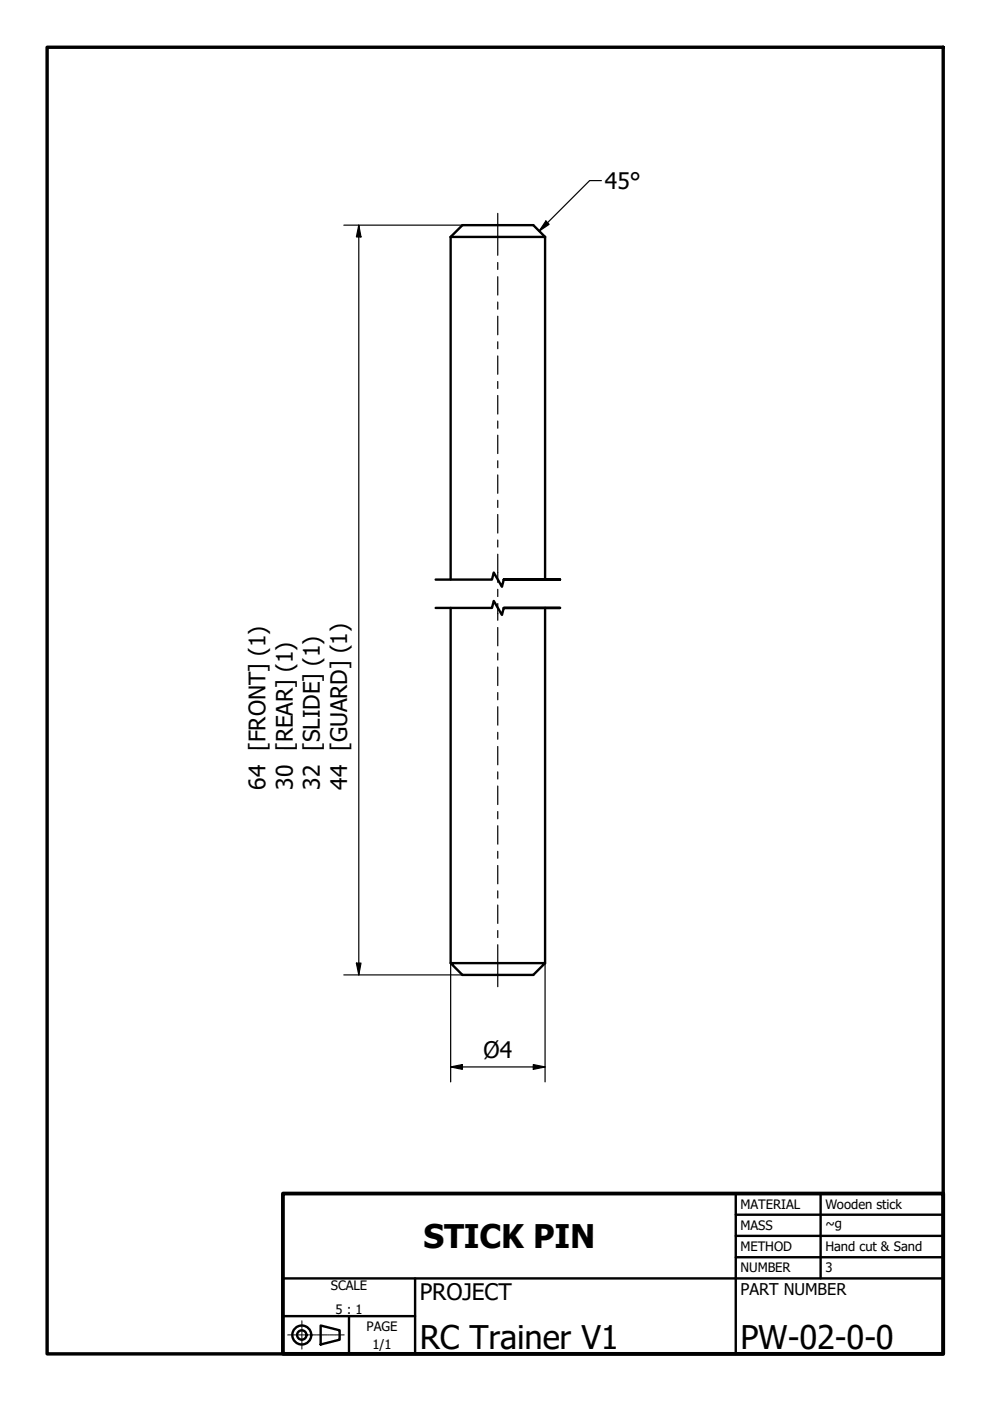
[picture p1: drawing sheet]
<svg xmlns="http://www.w3.org/2000/svg" width="210mm" height="297mm" viewBox="0 0 210 297" stroke-linecap="round" stroke-linejoin="round" font-family="sans-serif">
<!-- layer: Break Line (ISO) -->
<path d="M92.4 128.9h11.9l.4-1.5 1.7 3 .4-1.5h11.9h-11.9M92.4 122.9h11.9l.4-1.5 1.7 3 .4-1.5h11.9h-11.9" fill="none" stroke="#000" stroke-width=".51"/>
<!-- layer: Visible (ISO) -->
<path d="M95.5 50.2l2.5-2.5h15.1l2.5 2.5M95.5 50.2h20.1M95.5 50.2v72.7M115.6 50.2v72.7M95.5 128.9v75.3M115.6 128.9v75.3M95.5 204.2h20.1l-2.5 2.5h-15.1z" fill="none" stroke="#000" stroke-width=".51"/>
<!-- layer: Title (ISO) -->
<g fill="none" stroke="#000" stroke-width=".51">
<path d="M156 257.5h44M156 253.1v33.9M174 253.1v17.9M60 279h28M60 271h140M74 279v8M88 271v16M156 266.6h44M156 262h44M68 281l4 1.1v1.9l-4 1.1z"/>
<circle cx="64" cy="283" r="2.01"/>
<circle cx="64" cy="283" r=".99"/>
</g>
<g fill="none" stroke="#000" stroke-width=".21">
<path d="M61 283h.4M61.6 283h.2M61.9 283h.9M62.9 283h.2M63.2 283h.9M64 280v.4M64 280.5v.2M64 280.8v.8M64 281.8v.1M64 282.1v.8M64 282.9v.3M64 283.2v.8"/>
<path d="M64 284.1v.2M64 284.4v.8M64 285.4v.1M64 285.7v.3M64.2 283h.2M64.6 283h.8M65.6 283h.2M65.9 283h.9M66.9 283h.2M67.2 283h.9M68.2 283h.3M68.5 283h.9"/>
<path d="M69.6 283h.2M69.9 283h.9M70.9 283h.2M71.2 283h.9M72.2 283h.2M72.6 283h.4"/>
</g>
<path d="M60 253.1h140v33.9h-140z" fill="none" stroke="#000" stroke-width=".8"/>
<!-- layer: Border (ISO) -->
<path d="M10 10h190v277h-190z" fill="none" stroke="#000" stroke-width=".72"/>
<!-- layer: Centerline (ISO) -->
<g fill="none" stroke="#000" stroke-width=".25">
<path d="M105.5 45.2v8.9M105.5 55.7v1.4M105.5 58.7v3.9M105.5 64v1.6M105.5 67v4M105.5 72.5v1.4M105.5 75.5v3.9M105.5 80.9v1.5M105.5 83.8v4M105.5 89.3v1.5M105.5 92.3v3.9M105.5 97.7v1.5"/>
<path d="M105.5 100.7v3.9M105.5 106.1v1.5M105.5 109.1v3.9M105.5 114.5v1.5M105.5 117.5v6M105.5 125v1.5M105.5 128v3.5M105.5 133v3.9M105.5 138.5v1.4M105.5 141.4v4M105.5 146.8v1.6M105.5 149.8v3.9"/>
<path d="M105.5 155.3v1.4M105.5 158.3v3.9M105.5 163.6v1.6M105.5 166.7v3.9M105.5 172.1v1.5M105.5 175.1v3.9M105.5 180.5v1.5M105.5 183.5v3.9M105.5 188.9v1.5M105.5 191.9v3.9M105.5 197.3v1.5M105.5 200.3v8.9"/>
</g>
<!-- layer: Dimension (ISO) -->
<path d="M72.9 47.7h25.1M76.1 47.7l.4 2.5h-.9zM76.1 47.7v159M72.9 206.7h25.1M75.6 204.2h.9l-.4 2.5zM95.5 204.2v25.2M115.6 204.2v25.2M95.5 226.2l2.5-.5v1zM95.5 226.2h20.1M113.1 225.7l2.5 .5-2.5 .5z" fill="none" stroke="#000" stroke-width=".25"/>
<g fill="#000">
<path d="M76.1 47.7l.4 2.5h-.9z" fill-rule="evenodd"/>
<path d="M75.6 204.2h.9l-.4 2.5z" fill-rule="evenodd"/>
<path d="M95.5 226.2l2.5-.5v1z" fill-rule="evenodd"/>
<path d="M113.1 225.7l2.5 .5-2.5 .5z" fill-rule="evenodd"/>
</g>
<!-- layer: Symbol (ISO) -->
<path d="M127.5 38.3h-2.5l-10.7 10.7M115.7 46.8l.7 .8-2.1 1.4z" fill="none" stroke="#000" stroke-width=".25"/>
<path d="M115.7 46.8l.7 .8-2.1 1.4z" fill-rule="evenodd" fill="#000"/>
<g font-size="6.9">
<text x="89.8" y="264.5">STICK PIN</text>
<text x="89" y="285.9">RC Trainer V1</text>
<text x="157" y="285.9">PW-02-0-0</text>
</g>
<g font-size="4.8">
<text x="128.3" y="40">45°</text>
<text x="56.3" y="167.5" transform="rotate(-90 56.3 167.5)">64 [FRONT] (1)</text>
<text x="62.1" y="167.5" transform="rotate(-90 62.1 167.5)">30 [REAR] (1)</text>
<text x="67.8" y="167.5" transform="rotate(-90 67.8 167.5)">32 [SLIDE] (1)</text>
<text x="73.6" y="167.5" transform="rotate(-90 73.6 167.5)">44 [GUARD] (1)</text>
<text x="102.5" y="224.4">Ø4</text>
<text x="89" y="275.6">PROJECT</text>
</g>
<text font-size="3.4" x="157" y="274.6">PART NUMBER</text>
<g font-size="2.8">
<text x="157" y="256.3">MATERIAL</text>
<text x="175" y="256.3">Wooden stick</text>
<text x="157" y="260.8">MASS</text>
<text x="175" y="260.3">~g</text>
<text x="157" y="265.3">METHOD</text>
<text x="157" y="269.8">NUMBER</text>
<text x="175" y="265.3">Hand cut &amp; Sand</text>
<text x="175" y="269.8">3</text>
<text x="70.1" y="273.6">SCALE</text>
<text x="71.2" y="278.5">5 : 1</text>
<text x="77.7" y="282.1">PAGE</text>
<text x="79" y="286.1">1/1</text>
</g>
</svg>
